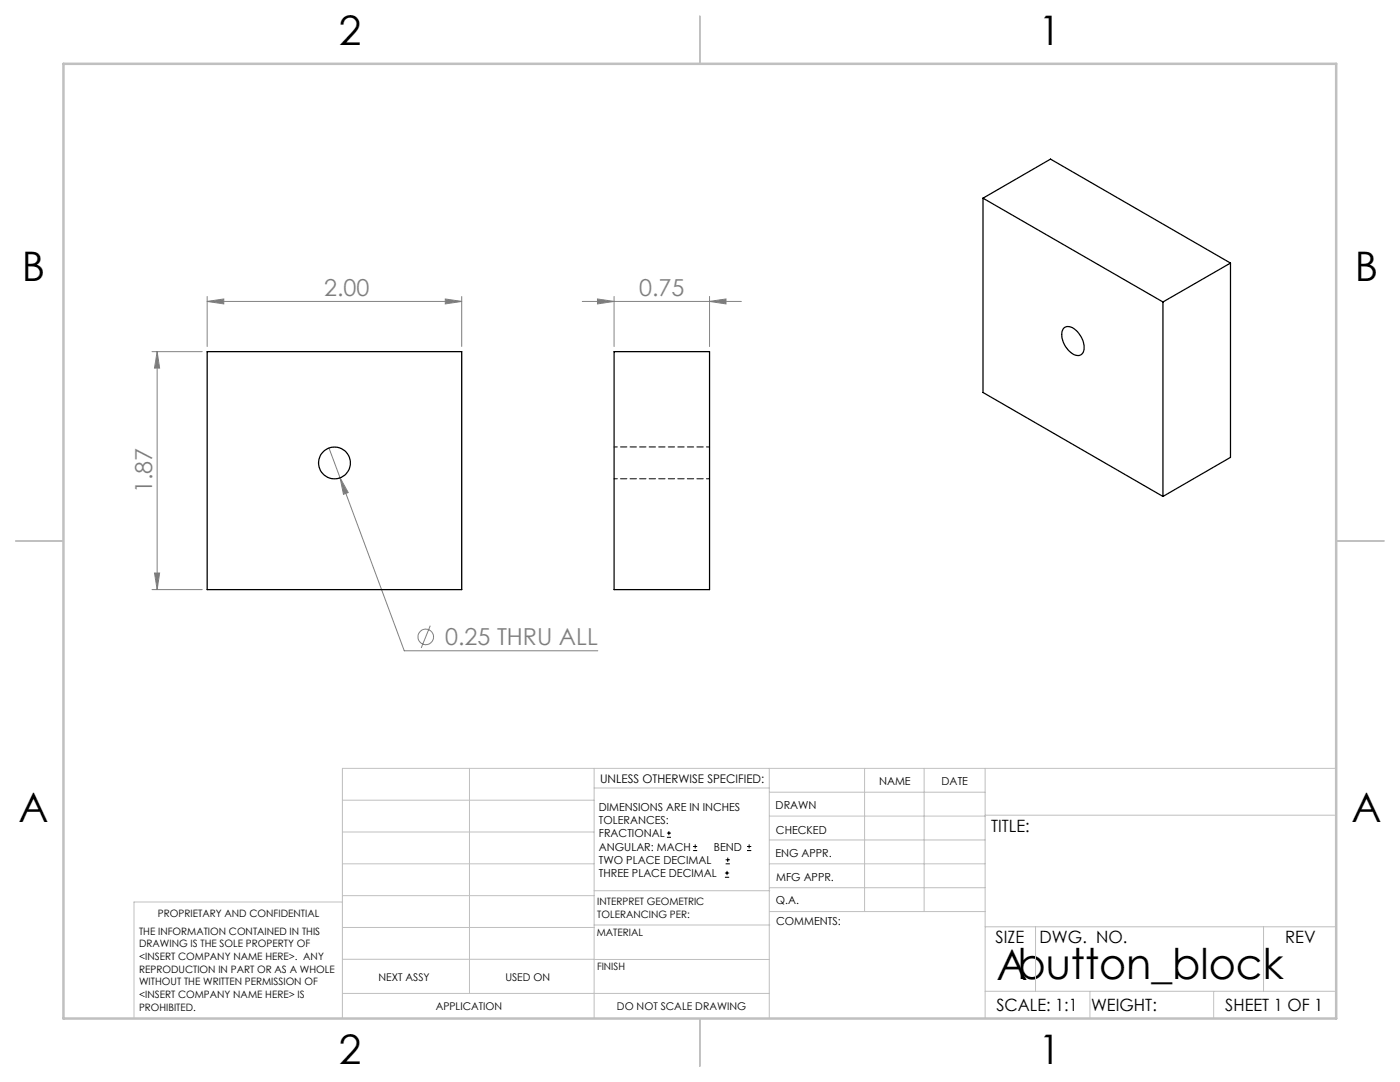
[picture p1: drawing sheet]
<svg xmlns="http://www.w3.org/2000/svg" width="279mm" height="216mm" viewBox="0 0 279 216" stroke-linecap="round" stroke-linejoin="round" font-family="sans-serif">
<g fill="none" stroke="#808080" stroke-width=".2">
<path d="M41.3 59.2v9.9M88.9 59.7l3.2 .4-3.2 .5zM92.1 59.2v9.9M119.2 59.7l3.4 .4-3.4 .5zM122.6 59.2v9.9M141.6 59.2v9.9M30.3 70.2h10.1M31.4 70.2l.5 3.2h-1.1zM31.4 70.2v47.5M41.3 60.1l3.4-.4v.9zM41.3 60.1h50.8M116.2 60.1h31.8"/>
<path d="M141.6 60.1l3.3-.4v.9zM65.7 89.4l2.2 6M67.9 95.4l1.6 2.9-1 .3zM67.9 95.4l12.8 34.5h38.6M30.3 117.7h10.1M30.8 114.3h1.1l-.5 3.4zM85.9 124.8l-1.8 4.5"/>
<circle cx="85" cy="127.1" r="1.56"/>
</g>
<g fill="none" stroke="#000" stroke-width=".2">
<path d="M133.1 167.1h.8M133.1 166.2h.8M133.5 165.8v.9M138.3 169.7h.8M138.3 168.9h.8M138.7 168.5v.8M144.7 175h.8M144.7 174.2h.8M144.8 172.4h.9M144.8 171.6h.9M145.1 173.8v.8M145.2 171.1v.9"/>
<path d="M149.1 169.7h.8M149.1 168.9h.8M149.5 168.5v.8"/>
</g>
<g fill="none" stroke="#c0c0c0" stroke-width=".2">
<path d="M68.3 159.7h50.3M93.7 153.3v44.9M118.6 153.3v49.9M118.6 157.2h34.9M153.5 153.3v49.9M153.5 158.1h43.1M172.5 153.3v28.6M184.4 153.3v28.6M196.6 153.3v49.9M266.7 153.3h-198.4v49.9M68.3 178.7h50.3M68.3 172.4h50.3"/>
<path d="M68.3 166h50.3M68.3 180h-41.6v23.2M118.6 177.7h35M153.5 167.6h43.1M153.5 162.8h43.1M153.5 172.4h43.1M153.5 177.1h43.1M196.6 162.7h70.1M68.3 198.2h85.2M68.3 191.4l85.2 .1M68.3 185.1h50.3M118.6 184.6h35"/>
<path d="M153.6 181.9h43M196.6 197.8h70.1M196.6 184.9h70.1M206.7 184.9v12.9M217.5 197.8v5.4M242.2 197.8v5.4M252.2 184.9v12.9"/>
</g>
<path d="M139.7 3.2v9.5M3.1 107.9h9.6M266.7 107.9h9.5M139.7 203.2v9.6" fill="none" stroke="#c0c0c0" stroke-width=".25"/>
<path d="M12.7 12.7h254v190.5h-254z" fill="none" stroke="#c0c0c0" stroke-width=".5"/>
<g fill="#808080">
<path d="M41.3 60.1l3.4-.4v.9zM88.9 59.7l3.2 .4-3.2 .5zM67.9 95.4l.6 3.2 1-.3zM119.2 59.7l3.4 .4-3.4 .5zM141.6 60.1l3.3-.4v.9z"/>
<path d="M31.4 70.2l.5 3.2h-1.1zM30.8 114.3h1.1l-.5 3.4z"/>
</g>
<g fill="none" stroke="#000" stroke-width=".25">
<path d="M196.2 39.5v38.8l35.9 20.8M196.2 39.5l35.9 20.8M196.2 39.5l13.5-7.7 35.9 20.7M245.6 52.5l-13.5 7.8M245.6 52.5v38.8l-13.5 7.8M41.3 70.2h50.8v47.5h-50.8zM122.6 70.2h19v47.5h-19zM212.3 65.5a1.86 1.86 0 0 1 2.5 .5 4.1 4.1 0 0 1 1.3 4.4 1.55 1.55 0 0 1-2.4-.1 4.3 4.3 0 0 1-1.5-4.6zM232.1 60.3v38.8"/>
<circle cx="66.7" cy="92.4" r="3.2"/>
</g>
<path d="M122.6 95.5h19M141.6 89.2h-19" fill="none" stroke="#000" stroke-width=".2" stroke-dasharray="1.3 .6" stroke-dashoffset=".6"/>
<text font-size="8.5" x="198.9" y="195.5">Abutton_block</text>
<g font-size="8.1">
<text x="67.6" y="8.9">2</text>
<text x="207.3" y="8.9">1</text>
<text x="4.4" y="56.2">B</text>
<text x="270.4" y="56.2">B</text>
<text x="3.7" y="164.1">A</text>
<text x="269.7" y="164.1">A</text>
<text x="67.6" y="212.4">2</text>
<text x="207.3" y="212.4">1</text>
</g>
<g font-size="4.7" fill="#808080">
<text x="64.7" y="59.1">2.00</text>
<text x="127.6" y="59.1">0.75</text>
<text x="30.4" y="98.4" transform="rotate(-90 30.4 98.4)">1.87</text>
<text x="88.8" y="128.8">0.25 THRU ALL</text>
</g>
<g font-size="3.4">
<text x="197.8" y="166">TITLE:</text>
<text x="198.7" y="188.1">SIZE</text>
<text x="207.5" y="188.1">DWG. NO.</text>
<text x="256.5" y="188.2">REV</text>
<text x="198.8" y="201.7">SCALE: 1:1</text>
<text x="217.7" y="201.8">WEIGHT:</text>
<text x="244.5" y="201.7">SHEET 1 OF 1</text>
</g>
<text font-size="2.4" x="119.8" y="156.2">UNLESS OTHERWISE SPECIFIED:</text>
<g font-size="2.2">
<text x="119.5" y="161.8">DIMENSIONS ARE IN INCHES</text>
<text x="154.8" y="161.4">DRAWN</text>
<text x="175.4" y="156.6">NAME</text>
<text x="187.9" y="156.7">DATE</text>
<text x="119.5" y="164.4">TOLERANCES:</text>
<text x="119.5" y="167.1">FRACTIONAL</text>
<text x="154.9" y="166.3">CHECKED</text>
<text x="119.5" y="169.7">ANGULAR: MACH</text>
<text x="119.5" y="172.4">TWO PLACE DECIMAL</text>
<text x="142.5" y="169.7">BEND</text>
<text x="154.8" y="171">ENG APPR.</text>
<text x="119.5" y="175">THREE PLACE DECIMAL</text>
<text x="154.9" y="175.7">MFG APPR.</text>
<text x="154.9" y="180.4">Q.A.</text>
<text x="154.9" y="184.6">COMMENTS:</text>
</g>
<g font-size="2.1">
<text x="75.5" y="195.7">NEXT ASSY</text>
<text x="100.9" y="195.7">USED ON</text>
<text x="86.9" y="201.5">APPLICATION</text>
<text x="123.1" y="201.6">DO NOT SCALE DRAWING</text>
</g>
<g font-size="2">
<text x="31.5" y="182.9">PROPRIETARY AND CONFIDENTIAL</text>
<text x="119.2" y="180.6">INTERPRET GEOMETRIC</text>
<text x="119.2" y="183.1">TOLERANCING PER:</text>
<text x="27.8" y="186.5">THE INFORMATION CONTAINED IN THIS</text>
<text x="27.8" y="189">DRAWING IS THE SOLE PROPERTY OF</text>
<text x="27.8" y="191.6">&lt;INSERT COMPANY NAME HERE&gt;. ANY</text>
<text x="119.1" y="186.7">MATERIAL</text>
<text x="27.8" y="194.1">REPRODUCTION IN PART OR AS A WHOLE</text>
<text x="27.8" y="196.6">WITHOUT THE WRITTEN PERMISSION OF</text>
<text x="119.1" y="193.5">FINISH</text>
<text x="27.8" y="199.1">&lt;INSERT COMPANY NAME HERE&gt; IS</text>
<text x="27.8" y="201.7">PROHIBITED.</text>
</g>
</svg>
